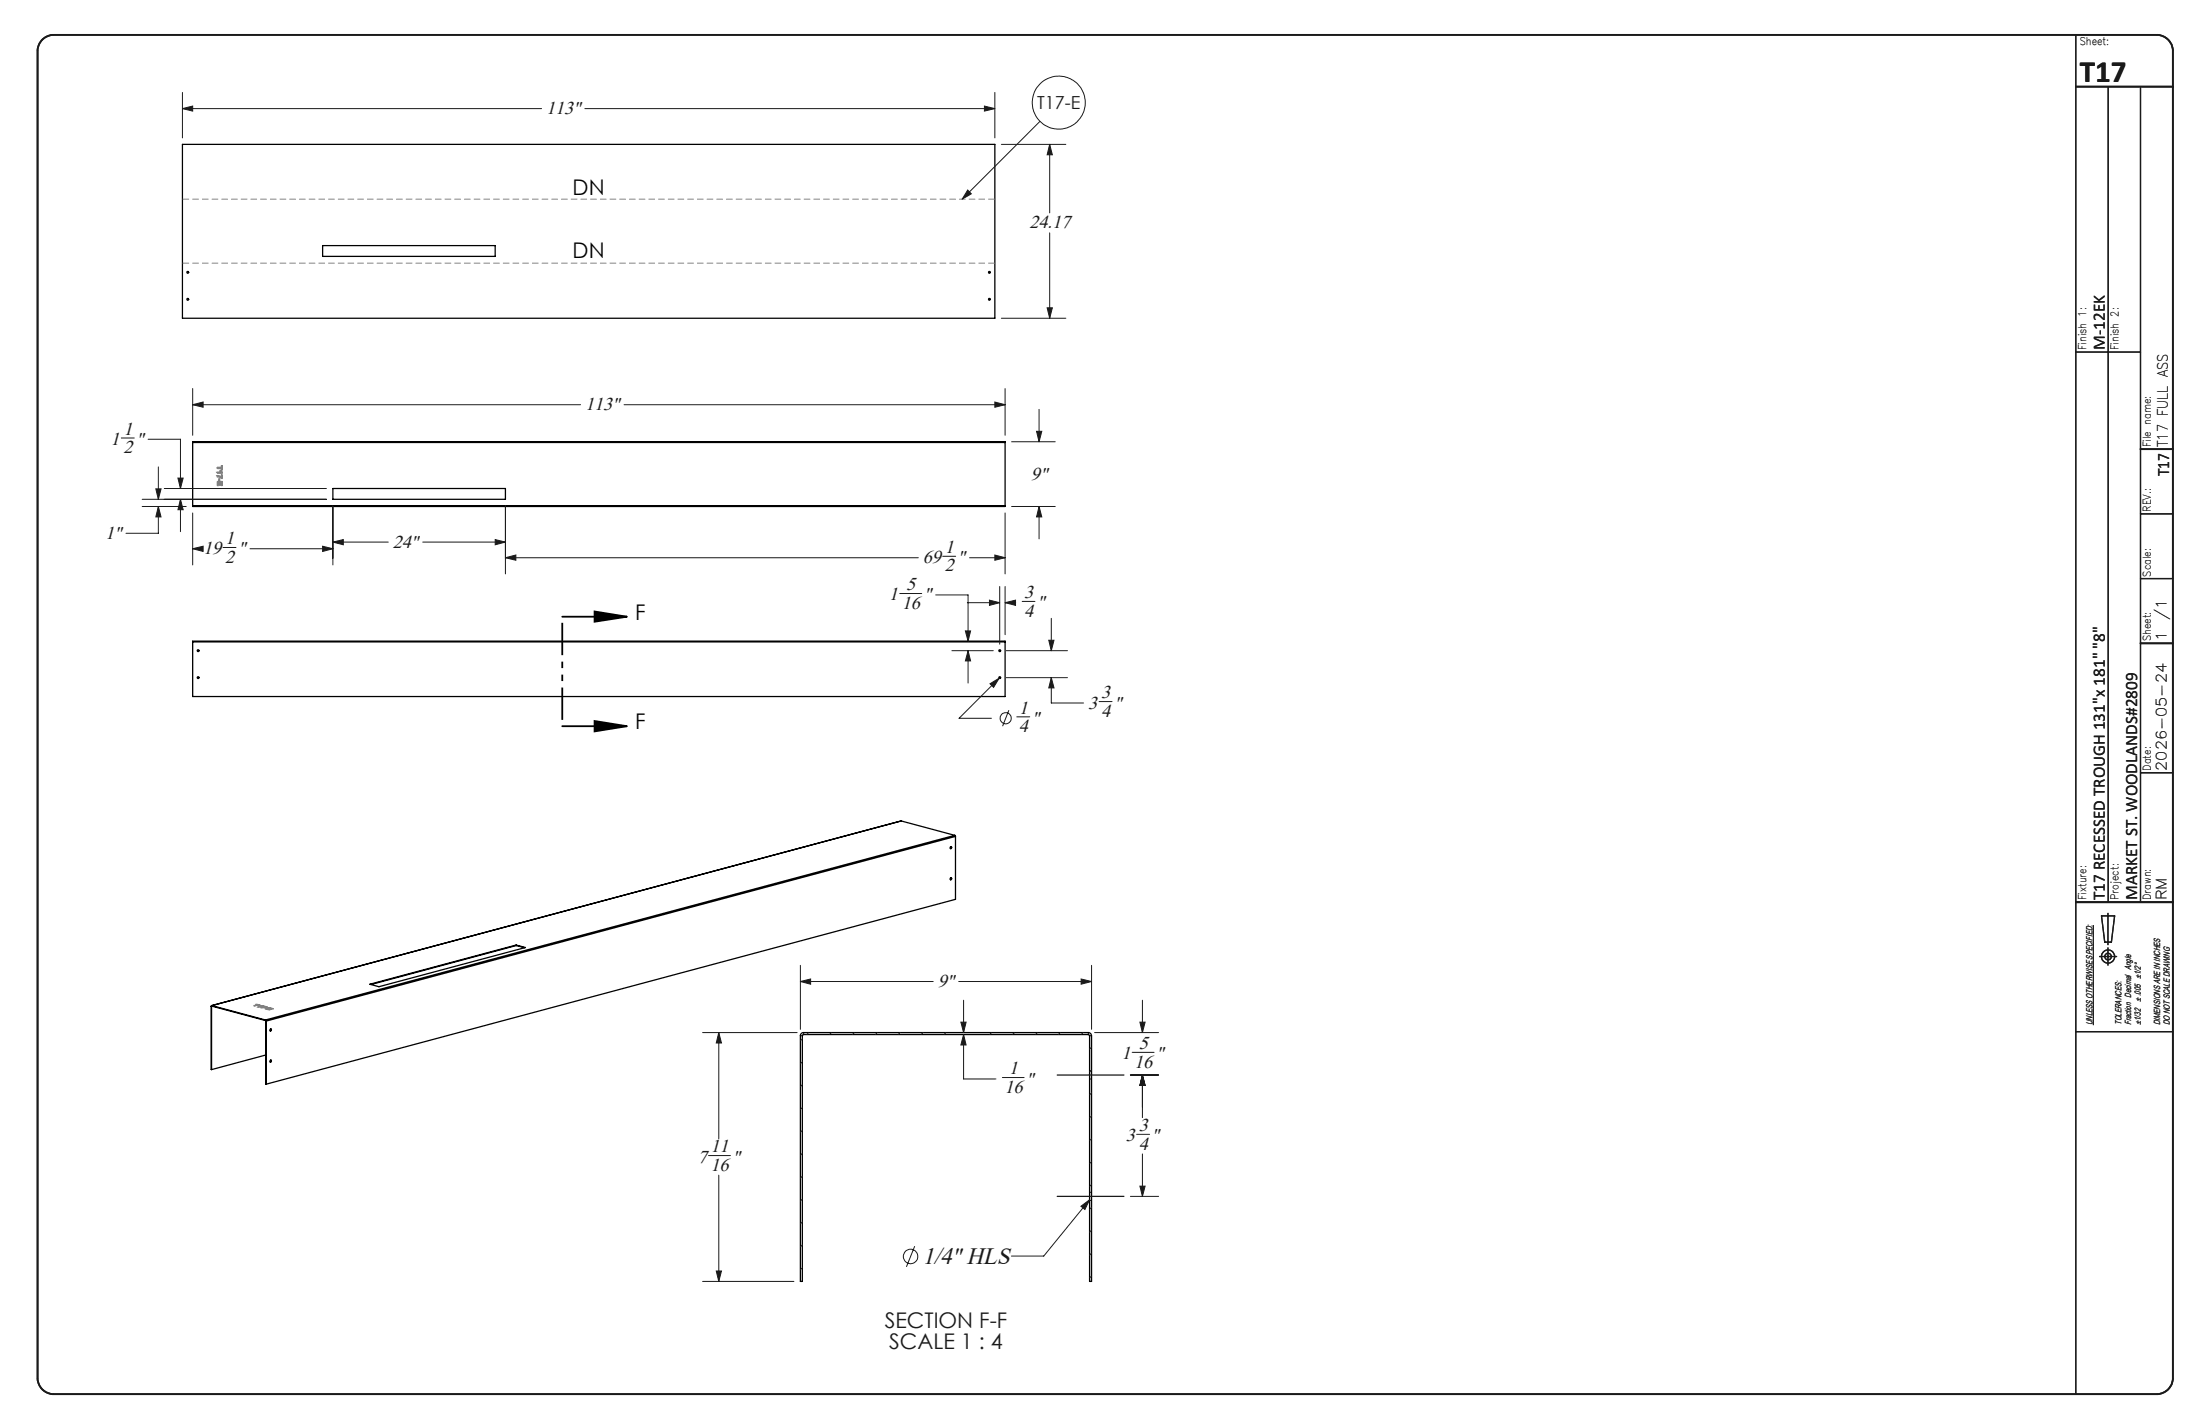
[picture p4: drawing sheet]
<svg xmlns="http://www.w3.org/2000/svg" width="432mm" height="279mm" viewBox="0 0 432 279" stroke-linecap="round" stroke-linejoin="round" font-family="sans-serif">
<g fill="none" stroke="#191924" stroke-width=".2">
<path d="M35.8 18.1v9M195.3 18.1v9M35.8 21.3l2-.5v1zM35.8 21.3h70.5M114.8 21.3h80.5M189.9 37.3l.7 .7-1.8 1.1zM193.2 20.8l2.1 .5-2.1 .5zM196.5 28.3h12.7M204.1 23.8l-15.3 15.3M206 28.3l.6 2.1h-1.1zM206 28.3v13.5M206 45.7v16.7"/>
<path d="M37.8 79.4l2.1-.5v1zM37.8 76.2v9.2M37.8 79.4h76.1M122.5 79.4h74.8M195.3 78.9l2 .5-2 .5zM196.5 62.4h12.7M197.3 76.2v9.2M205.5 60.4h1.1l-.6 2zM23.8 85.9h2.6M27.9 99.4h8.6M27.9 98h36.2M29.1 86.2h6.3v9.6"/>
<path d="M30.6 95.9h1l-.5 2.1zM31.1 99.4l.5 2h-1zM31.1 99.4v5.2h-6.4M31.1 91.6v6.4M32.2 95.8h31.9M34.9 93.8h1l-.5 2zM35.4 98l.5 2h-1zM35.4 98v6.3M65.3 99.2v11.6M99.2 99.2v13.4M198.5 86.7h8.6M198.5 99.4h8.6"/>
<path d="M203.4 84.6h1.1l-.6 2.1zM203.9 99.4l.6 2h-1.1zM203.9 80.3v6.4M203.9 99.4v6.3M37.8 107.7l2.1-.5v1zM37.8 100.6v10.2M37.8 107.7h1.2M43.8 107.4h2.5M49.1 107.7h16.2M63.3 107.2l2 .5-2 .5zM65.3 106.4l2.1-.5v1zM65.3 106.4h10.9"/>
<path d="M83 106.4h16.2M97.2 105.9l2 .5-2 .5zM99.2 109.4l2-.5v1zM99.2 109.4h81M176.6 116.5h4.3M183.7 116.7h6.3v9.1M185 109.1h2.6M189.9 118.3h6.3M190.3 109.4h7M194.2 117.8l2 .5-2 .5zM195.3 108.9l2 .5-2 .5zM196.2 115.1v11.3"/>
<path d="M197.3 118.3l2-.5v1zM197.3 100.6v12M197.3 115.1v9.4M197.3 118.3h2.1M200.6 118h2.5M186.8 127.7h8.1M189.5 123.8h1l-.5 2zM190 127.7l.5 2h-1zM190 127.7v6.3M194.3 134.2l1.8-1.1-1.1 1.8zM196.1 133.1l-7.9 7.8h6.4M197.5 127.7h12"/>
<path d="M197.5 133h12M198 139.3l-1.2 3.2M205.8 125.6h1.1l-.6 2.1zM206.3 133l.6 2h-1.1zM206.3 133v4.9h6.4M206.3 121.3v6.4M215.7 137.7h2.6M199.6 140.7h2.5M157.1 192.6l2-.5v1zM157.1 189.4v12.6M157.1 192.6h26.1M188.2 192.6h26"/>
<path d="M189.1 196.3v6.3M212.2 192.1l2 .5-2 .5zM214.2 189.4v12.6M224.2 196.3v6.3M410.9 181.5v19.6M137.9 202.6h18.6M141.1 202.6l.5 2h-1zM141.1 202.6v20.8M157.5 203.8l-.4 .4M157.5 208.3l-.4 .4M157.5 212.8l-.4 .4M157.5 217.3l-.4 .4"/>
<path d="M158.7 202.6l-.4 .4M163.2 202.6l-.4 .4M167.7 202.6l-.4 .4M172.2 202.6l-.4 .4M176.7 202.6l-.4 .4M181.2 202.6l-.4 .4M185.7 202.6l-.4 .4M188.6 200.6h1l-.5 2zM189.1 203l.5 2h-1zM189.1 203v8.7h6.4M194.6 202.6l-.4 .4M196.7 211.4h4.3"/>
<path d="M199.1 202.6l-.4 .4M203.6 202.6l-.4 .4M208.1 202.6l-.4 .4M212.6 202.6l-.4 .4M214.2 205.5l-.3 .3M214.2 209.9l-.3 .4M214.2 214.4l-.3 .4M214.2 218.9l-.3 .4M214.8 202.6h12.6M221.9 210.9h5.5M222.2 206.5h4.3M223.7 200.6h1.1l-.6 2z"/>
<path d="M224.2 210.9l.6 2.1h-1.1zM224.2 210.9v8.4M139.1 226.7h4.3M141.1 230.6v20.8M157.5 221.8l-.4 .4M157.5 226.3l-.4 .4M157.5 230.8l-.4 .4M157.5 235.3l-.4 .4M157.5 239.7l-.4 .4M212.2 236.7l1.7-1.3-1 1.9zM213.9 235.4l-9 11.1h-6.4M214.2 223.4l-.3 .4"/>
<path d="M214.2 227.9l-.3 .4M214.2 232.4l-.3 .4M214.2 236.9l-.3 .4M221.9 234.7h5.5M223.1 222.6h2.5M223.7 232.7h1.1l-.6 2zM224.2 226.4v8.3M137.9 251.4h17.9M140.6 249.4h1l-.5 2zM157.5 244.3l-.4 .4M157.5 248.7l-.4 .4M179.5 244.5l-1.6 4.1"/>
<path d="M214.2 241.4l-.3 .4M214.2 245.9l-.3 .4M214.2 250.4l-.3 .4"/>
<circle cx="207.8" cy="20.1" r="5.2"/>
<circle cx="197.4" cy="140.9" r="1.09"/>
<circle cx="178.7" cy="246.5" r="1.41"/>
</g>
<g fill="none" stroke="#191924" stroke-width=".25">
<path d="M407.4 6.8v266.7M413.8 17v160M420.1 17v160M407.4 69.1h12.7M420.1 113.5h6.4M420.1 100.8h6.4M420.1 151.6h6.4M407.4 177h19.1M412.5 179.7h2.5l-.6 5.2h-1.3zM413.7 179.2v6.1M412.1 187.7h3.3M413.7 186v3.4"/>
<path d="M207.5 210.9h13.1M407.4 202.4h19.1M207.5 234.7h13.1"/>
<circle cx="413.7" cy="187.7" r=".66"/>
<circle cx="413.8" cy="187.7" r="1.29"/>
</g>
<path d="M8.2 7.9a3.3 3.3 0 0 1 2.3-1.1h412.8a3.2 3.2 0 0 1 3.2 3.2v260.4a3.2 3.2 0 0 1-3.2 3.1h-412.8a3.2 3.2 0 0 1-3.1-3.1v-260.4a3.2 3.2 0 0 1 .8-2.1zM407.4 17h19.1M420.1 88.1h6.4M420.1 126.2h6.4M407.4 177h19.1" fill="none" stroke="#191924" stroke-width=".35"/>
<g fill="none" stroke="#000" stroke-width=".25">
<path d="M35.8 28.3h159.5v34.1h-159.5zM63.3 48.2h33.9v2.1h-33.9zM37.8 86.8v-.1h159.5v.1M37.8 99.2v.2h159.5v-.2M37.8 86.8h159.5M37.8 99.2h159.5M37.8 86.8v12.4M65.3 95.8h33.9v2.2h-33.9zM197.3 86.8v12.4M37.8 125.9v-.1h159.5v.1M37.8 125.9v10.8h159.5v-10.8M37.8 125.9h159.5"/>
<path d="M176.8 161.1h.1M176.9 161.1l-135.4 36.2M176.9 161.1l10.5 2.8M186.7 166.1v.3l-.2 .1M186.7 172.2v.3l-.2 .1M187.4 163.9l.1 .2M187.4 163.9l-135.3 36.2M187.5 164.1l-135.3 36.2M187.5 164.1v12.4l-135.3 36.2M41.5 197.4v.1M41.5 197.4v12.5M41.5 197.5v12.4"/>
<path d="M41.6 197.3l-.1 .1M41.6 197.4l-.1 .1M41.6 197.4l10.5 2.8M41.6 197.3v.1M41.6 197.3l10.5 2.8M41.7 197.4l-.2 .1M72.6 193.1l28.7-7.7 1.8 .5-28.7 7.7zM101.3 185.4v.1M101.3 185.5l-28.5 7.7M101.3 185.5l1.6 .4M52.1 200.1l.1 .2M52.1 200.2v.1"/>
<path d="M52.1 200.1v.1M52.1 200.3h.1M52.1 200.3v12.4h.1M52.1 207l-10.6 2.9M52.2 200.3v12.4M53.1 201.9l.1 .2-.2 .2M53.1 208l.1 .2-.2 .2M157.3 202.8l.3-.2h56a.66 .66 0 0 1 .6 .6v48.2h-.3v-48.2l-.3-.2h-56l-.1 .2v48.2h-.4v-48.3z"/>
<circle cx="36.9" cy="58.7" r=".19"/>
<circle cx="36.9" cy="53.4" r=".19"/>
<circle cx="194.2" cy="53.4" r=".19"/>
<circle cx="194.2" cy="58.7" r=".19"/>
<circle cx="38.9" cy="132.9" r=".17"/>
<circle cx="38.9" cy="127.7" r=".17"/>
<circle cx="196.2" cy="127.7" r=".17"/>
<circle cx="196.2" cy="132.9" r=".17"/>
<circle cx="186.6" cy="172.4" r=".19"/>
<circle cx="186.6" cy="166.3" r=".19"/>
<circle cx="53.1" cy="208.2" r=".18"/>
<circle cx="53.1" cy="202.1" r=".18"/>
</g>
<path d="M157.5 203.2h-.4M157.7 202.6v.4M213.6 203v-.4M213.9 211.7h.4M214.3 203.2h-.4M214.3 210.1h-.4M213.9 235.5h.4M214.3 233.9h-.4" fill="none" stroke="#000" stroke-width=".2" stroke-dasharray="1.3 .6" stroke-linecap="butt"/>
<path d="M116.7 120l6.3 1-6.3 1zM110.3 121h12.7M110.3 142.5h12.7M116.7 141.5l6.3 1-6.3 1z" fill="none" stroke="#000" stroke-width=".35"/>
<path d="M42.7 91.7h.8v-.3h.1v.8h-.1v-.3h-.8zM42.7 92.6h.6l-.1-.2 .2-.1 .2 .5-.9 .1zM42.7 93.3h.3l.5 .3v-.4h.1v.5a.28 .28 0 0 1-.2 .1 .28 .28 0 0 1-.3-.2l-.4-.1zM42.7 94.5h.9v.7h-.1v-.5h-.2l-.1 .5-.1-.1v-.4h-.3l-.1 .6zM43 93.9l.1 .1v.4l-.2-.1zM49.8 197.3l.7-.1-.2-.1 .7 .1zM50.7 197.5l.5-.1-.3-.1h.7l-.7 .3zM51.2 197.7l.9-.1-.3-.2 .7 .2zM52 197.8h.4zM52.2 198l.7-.2 .7 .1-.5-.1-.2 .1 .4 .1h-.8l.5 .1z" fill="none" stroke="#808080" stroke-width=".25"/>
<path d="M110.4 121v21.5" fill="none" stroke="#000" stroke-width=".35" stroke-dasharray="6.3 1.3 1.3 1.3 1.3 1.3" stroke-dashoffset="-1.2" stroke-linecap="butt"/>
<path d="M35.8 39.1h159.5M195.3 51.6h-159.5" fill="none" stroke="#808080" stroke-width=".2" stroke-dasharray="1.3 .6" stroke-linecap="butt"/>
<path d="M116.7 120l6.3 1-6.3 1zM116.7 141.5l6.3 1-6.3 1z" fill="#000"/>
<g fill="#191924">
<path d="M212.2 236.7l1.7-1.3-1 1.9z"/>
<path d="M189.9 37.3l.7 .7-1.8 1.1z"/>
<path d="M206 28.3l.6 2.1h-1.1zM205.5 60.4h1.1l-.6 2zM193.2 20.8l2.1 .5-2.1 .5zM35.8 21.3l2-.5v1zM140.6 249.4h1l-.5 2zM141.1 202.6l.5 2h-1zM157.1 192.6l2-.5v1zM212.2 192.1l2 .5-2 .5zM223.7 200.6h1.1l-.6 2zM224.2 210.9l.6 2.1h-1.1zM224.2 210.9l.6 2.1h-1.1zM223.7 232.7h1.1l-.6 2zM189.1 203l.5 2h-1zM188.6 200.6h1l-.5 2z"/>
<path d="M203.4 84.6h1.1l-.6 2.1zM203.9 99.4l.6 2h-1.1zM97.2 105.9l2 .5-2 .5zM65.3 106.4l2.1-.5v1zM63.3 107.2l2 .5-2 .5zM37.8 107.7l2.1-.5v1zM99.2 109.4l2-.5v1zM195.3 108.9l2 .5-2 .5zM30.6 95.9h1l-.5 2.1zM31.1 99.4l.5 2h-1zM35.4 98l.5 2h-1zM34.9 93.8h1l-.5 2zM195.3 78.9l2 .5-2 .5zM37.8 79.4l2.1-.5v1z"/>
<path d="M205.8 125.6h1.1l-.6 2.1zM206.3 133l.6 2h-1.1zM194.2 117.8l2 .5-2 .5zM197.3 118.3l2-.5v1zM190 127.7l.5 2h-1zM189.5 123.8h1l-.5 2zM194.3 134.2l.7 .7 1.1-1.8z"/>
</g>
<text font-size="6.1" fill="#191924" x="408.2" y="16.1">T17</text>
<text font-size="4.7" fill="#191924" x="181.1" y="248">1/4&quot; HLS</text>
<g font-size="4.2">
<text x="112.4" y="38.2">DN</text>
<text x="112.4" y="50.7">DN</text>
<text x="124.7" y="121.6">F</text>
<text x="124.7" y="143.1">F</text>
</g>
<g font-size="4.2" fill="#191924">
<text x="173.6" y="260.5">SECTION F-F</text>
<text x="174.5" y="264.7">SCALE 1 : 4</text>
</g>
<g font-size="3.7" fill="#191924">
<text x="107.2" y="22.4">113&quot;</text>
<text x="202.1" y="44.8">24.17</text>
<text x="114.9" y="80.5">113&quot;</text>
<text x="21.7" y="87.3">1</text>
<text x="24.2" y="85.3">1</text>
<text x="24.2" y="88.9">2</text>
<text x="26.7" y="87.3">&quot;</text>
<text x="202.4" y="94.2">9&quot;</text>
<text x="20.6" y="105.7">1&quot;</text>
<text x="44.2" y="106.8">1</text>
<text x="77.1" y="107.5">24&quot;</text>
<text x="39.9" y="108.8">19</text>
<text x="44.2" y="110.4">2</text>
<text x="46.7" y="108.8">&quot;</text>
<text x="181.1" y="110.5">69</text>
<text x="185.4" y="112.1">2</text>
<text x="185.4" y="108.5">1</text>
<text x="188" y="110.5">&quot;</text>
<text x="174.5" y="117.8">1</text>
<text x="177" y="119.4">16</text>
<text x="177.9" y="115.8">5</text>
<text x="181.3" y="117.8">&quot;</text>
<text x="201" y="117.4">3</text>
<text x="203.5" y="119.4">&quot;</text>
<text x="201" y="121">4</text>
<text x="216.1" y="137">3</text>
<text x="200" y="143.6">4</text>
<text x="200" y="140">1</text>
<text x="202.5" y="142">&quot;</text>
<text x="213.6" y="139">3</text>
<text x="216.1" y="140.6">4</text>
<text x="218.7" y="139">&quot;</text>
<text x="184.1" y="193.7">9&quot;</text>
<text x="220.1" y="207.9">1</text>
<text x="222.6" y="209.5">16</text>
<text x="223.5" y="205.9">5</text>
<text x="226.9" y="207.9">&quot;</text>
<text x="197.1" y="214.4">16</text>
<text x="198" y="210.8">1</text>
<text x="201.4" y="212.8">&quot;</text>
<text x="223.5" y="221.9">3</text>
<text x="139.5" y="226.1">11</text>
<text x="221" y="223.9">3</text>
<text x="223.5" y="225.5">4</text>
<text x="226" y="223.9">&quot;</text>
<text x="137" y="228.1">7</text>
<text x="139.5" y="229.7">16</text>
<text x="143.8" y="228.1">&quot;</text>
</g>
<text font-size="3.5" fill="#191924" x="203.6" y="21.4">T17-E</text>
<g font-size="3.4" fill="#191924">
<text x="413.1" y="68.7" transform="rotate(-90 413.1 68.7)">M-12EK</text>
<text x="425.7" y="93.4" transform="rotate(-90 425.7 93.4)">T17</text>
<text x="413.1" y="176.6" transform="rotate(-90 413.1 176.6)">T17 RECESSED TROUGH 131&quot;x 181&quot; &quot;8&quot;</text>
<text x="419.4" y="176.6" transform="rotate(-90 419.4 176.6)">MARKET ST. WOODLANDS#2809</text>
</g>
<g font-size="2.8" fill="#191924">
<text x="425.5" y="87.7" transform="rotate(-90 425.5 87.7)">T17 FULL ASS</text>
<text x="425.2" y="125.8" transform="rotate(-90 425.2 125.8)">1</text>
<text x="425.2" y="121.7" transform="rotate(-90 425.2 121.7)">/1</text>
<text x="425.2" y="151.2" transform="rotate(-90 425.2 151.2)">2026-05-24</text>
<text x="425.2" y="176.6" transform="rotate(-90 425.2 176.6)">RM</text>
</g>
<g font-size="2.1" fill="#191924">
<text x="408.2" y="8.9">Sheet:</text>
<text x="409.5" y="68.7" transform="rotate(-90 409.5 68.7)">Finish 1:</text>
<text x="415.8" y="68.7" transform="rotate(-90 415.8 68.7)">Finish 2:</text>
<text x="422.2" y="87.7" transform="rotate(-90 422.2 87.7)">File name:</text>
<text x="422.2" y="100.4" transform="rotate(-90 422.2 100.4)">REV.:</text>
<text x="422.2" y="113.1" transform="rotate(-90 422.2 113.1)">Scale:</text>
<text x="422.2" y="125.8" transform="rotate(-90 422.2 125.8)">Sheet:</text>
<text x="422.2" y="151.2" transform="rotate(-90 422.2 151.2)">Date:</text>
<text x="409.5" y="176.6" transform="rotate(-90 409.5 176.6)">Fixture:</text>
<text x="415.8" y="176.6" transform="rotate(-90 415.8 176.6)">Project:</text>
<text x="422.2" y="176.6" transform="rotate(-90 422.2 176.6)">Drawn:</text>
</g>
<g font-size="1.7" fill="#191924">
<text x="420.2" y="196.6" transform="rotate(-90 420.2 196.6)">± .005 ±1/2°</text>
<text x="410.7" y="201.1" transform="rotate(-90 410.7 201.1)">UNLESS OTHERWISE SPECIFIED:</text>
<text x="416.4" y="201.1" transform="rotate(-90 416.4 201.1)">TOLERANCES:</text>
<text x="418.3" y="201.1" transform="rotate(-90 418.3 201.1)">Fraction Decimal Angle</text>
<text x="420.2" y="201.1" transform="rotate(-90 420.2 201.1)">±1/32</text>
<text x="424" y="201.1" transform="rotate(-90 424 201.1)">DIMENSIONS ARE IN INCHES</text>
<text x="425.9" y="201.1" transform="rotate(-90 425.9 201.1)">DO NOT SCALE DRAWING</text>
</g>
</svg>
